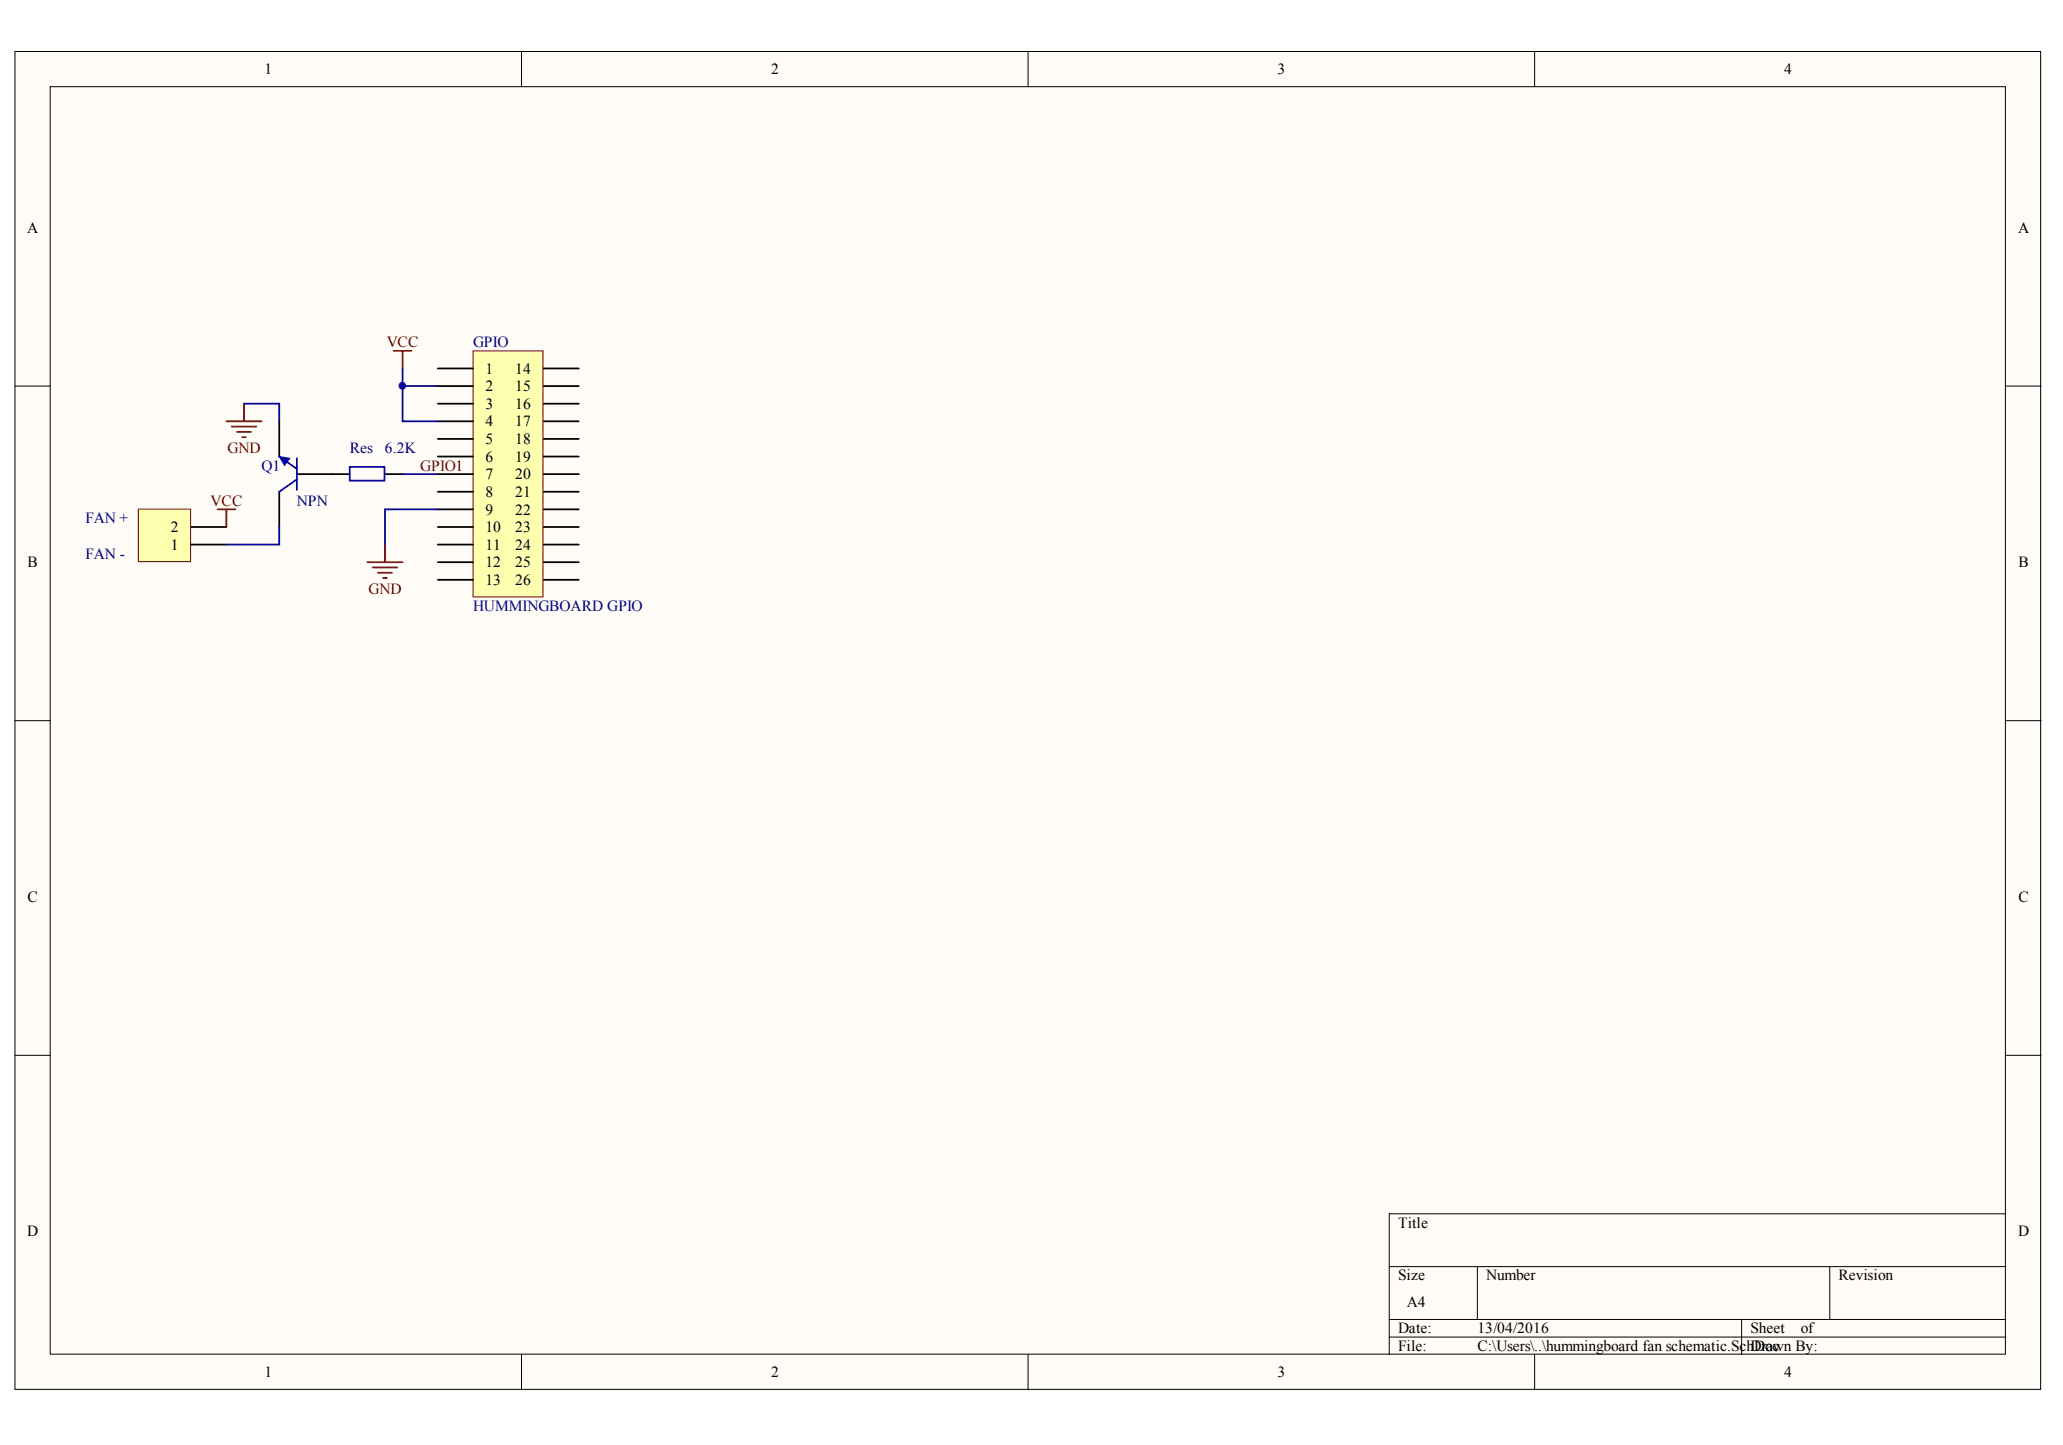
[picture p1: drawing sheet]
<svg xmlns="http://www.w3.org/2000/svg" width="291mm" height="204mm" viewBox="0 0 291 204" stroke-linecap="round" stroke-linejoin="round" font-family="sans-serif">
<g fill="#fffcf8" stroke="#000" stroke-width=".14">
<path d="M2.1 7.3h285.8v188.8h-285.8z"/>
<path d="M7.1 12.2h275.8v178.9h-275.8z"/>
</g>
<g fill="none" stroke="#000" stroke-width=".14">
<path d="M73.6 7.3v4.9M145 7.3v4.9M216.5 7.3v4.9M2.1 54.5h5M283 54.5h5M2.1 101.7h5M283 101.7h5M2.1 148.9h5M283 148.9h5M196 178.7h87M208.4 178.7v7.5M258.1 178.7v7.5"/>
<path d="M283 171.3h-87v19.9M73.6 191.2v4.9M145 191.2v4.9M196 186.2h87M196 188.7h87M216.5 191.2v4.9M245.7 186.2v5"/>
</g>
<path d="M66.7 49.5h9.9v34.7h-9.9z" fill="#ffffb0" stroke="#800000" stroke-width=".14"/>
<g fill="none" stroke="#000" stroke-width=".25">
<path d="M39.4 59.5v4.9M61.8 52h4.9M61.8 54.5h4.9M61.8 57h4.9M61.8 59.5h4.9M76.7 52h5M76.7 54.5h5M76.7 57h5M76.7 59.5h5M39.4 69.4v5M41.9 66.9h7.4M54.3 66.9h2.5"/>
<path d="M61.8 61.9h4.9M61.8 64.4h4.9M61.8 66.9h4.9M61.8 69.4h4.9M61.8 71.9h4.9M61.8 74.4h4.9M61.8 76.8h4.9M61.8 79.3h4.9M76.7 61.9h5M76.7 64.4h5M76.7 66.9h5M76.7 69.4h5"/>
<path d="M76.7 71.9h5M76.7 74.4h5M76.7 76.8h5M76.7 79.3h5M61.8 81.8h4.9M76.7 81.8h5"/>
</g>
<path d="M39.4 64.4l2.5 1.8M41.9 67.7l-2.5 1.7M41.9 64.7v4.4M49.3 65.9h4.9v1.9h-4.9z" fill="none" stroke="#00f" stroke-width=".25"/>
<path d="M39.4 64.4l1.5 .3-.8 1z" fill="#00f" stroke="#00f" stroke-width=".14"/>
<path d="M19.5 71.9h7.4v7.4h-7.4z" fill="#ffffb0" stroke="#800000" stroke-width=".14"/>
<path d="M27 76.8h4.9M27 74.4h4.9" fill="none" stroke="#000" stroke-width=".25"/>
<g fill="none" stroke="#800000" stroke-width=".25">
<path d="M31.9 59.5h5M34.4 57v2.5M55.6 49.5h2.4M56.8 49.5v2.5M30.7 71.9h2.5M31.9 71.9v2.5M32.7 60.2h3.5M33.4 60.9h2M34.2 61.7h.5M51.8 79.3h5M54.3 76.8v2.5M52.6 80.1h3.4"/>
<path d="M53.3 80.8h2M54.1 81.6h.5"/>
</g>
<path d="M34.4 57h5v2.5M56.8 52v2.5M61.8 54.5h-5v5h5M39.4 74.4v2.4h-7.5M56.8 66.9h5M61.8 71.9h-7.5v4.9" fill="none" stroke="#000080" stroke-width=".25"/>
<circle cx="56.8" cy="54.4" r=".47" fill="#000080" stroke="#000080" stroke-width=".14"/>
<g font-size="2.2">
<text x="37.3" y="10.5">1</text>
<text x="108.8" y="10.5">2</text>
<text x="180.2" y="10.5">3</text>
<text x="251.7" y="10.5">4</text>
<text x="3.8" y="32.8">A</text>
<text x="284.7" y="32.8">A</text>
<text x="68.5" y="52.7">1</text>
<text x="72.7" y="52.7">14</text>
<text x="68.5" y="55.2">2</text>
<text x="68.5" y="57.7">3</text>
<text x="72.7" y="55.2">15</text>
<text x="72.7" y="57.7">16</text>
<text x="68.5" y="60.2">4</text>
<text x="68.5" y="62.7">5</text>
<text x="68.5" y="65.2">6</text>
<text x="72.7" y="60.2">17</text>
<text x="72.7" y="62.7">18</text>
<text x="72.7" y="65.2">19</text>
<text x="68.5" y="67.6">7</text>
<text x="68.5" y="70.1">8</text>
<text x="72.7" y="67.6">20</text>
<text x="72.7" y="70.1">21</text>
<text x="24.1" y="77.6">1</text>
<text x="24.1" y="75.1">2</text>
<text x="68.5" y="72.6">9</text>
<text x="68.5" y="75.1">10</text>
<text x="68.5" y="77.6">11</text>
<text x="72.7" y="72.6">22</text>
<text x="72.7" y="75.1">23</text>
<text x="72.7" y="77.6">24</text>
<text x="3.9" y="80">B</text>
<text x="68.5" y="80.1">12</text>
<text x="68.5" y="82.5">13</text>
<text x="72.7" y="80.1">25</text>
<text x="72.7" y="82.5">26</text>
<text x="284.8" y="80">B</text>
<text x="3.9" y="127.3">C</text>
<text x="284.8" y="127.3">C</text>
<text x="197.2" y="173.2">Title</text>
<text x="3.8" y="174.5">D</text>
<text x="284.7" y="174.5">D</text>
<text x="197.2" y="180.7">Size</text>
<text x="198.5" y="184.4">A4</text>
<text x="209.7" y="180.7">Number</text>
<text x="259.4" y="180.7">Revision</text>
<text x="197.2" y="188.1">Date:</text>
<text x="197.2" y="190.6">File:</text>
<text x="208.4" y="188.1">13/04/2016</text>
<text x="208.4" y="190.6">C:\Users\..\hummingboard fan schematic.SchDrawn By:</text>
<text x="246.9" y="188.1">Sheet</text>
<text x="247.5" y="190.6">Doc</text>
<text x="254.1" y="188.1">of</text>
<text x="37.3" y="194.4">1</text>
<text x="108.8" y="194.4">2</text>
<text x="180.2" y="194.4">3</text>
<text x="251.7" y="194.4">4</text>
</g>
<g font-size="2.2" fill="#800000">
<text x="54.6" y="49">VCC</text>
<text x="32.1" y="63.9">GND</text>
<text x="29.7" y="71.4">VCC</text>
<text x="59.3" y="66.4">GPIO1</text>
<text x="52" y="83.8">GND</text>
</g>
<g font-size="2.2" fill="#000080">
<text x="66.7" y="49">GPIO</text>
<text x="49.3" y="63.9">Res</text>
<text x="54.3" y="63.9">6.2K</text>
<text x="36.9" y="66.4">Q1</text>
<text x="41.9" y="71.4">NPN</text>
<text x="12.1" y="73.8">FAN +</text>
<text x="12.1" y="78.8">FAN -</text>
<text x="66.7" y="86.3">HUMMINGBOARD GPIO</text>
</g>
</svg>
